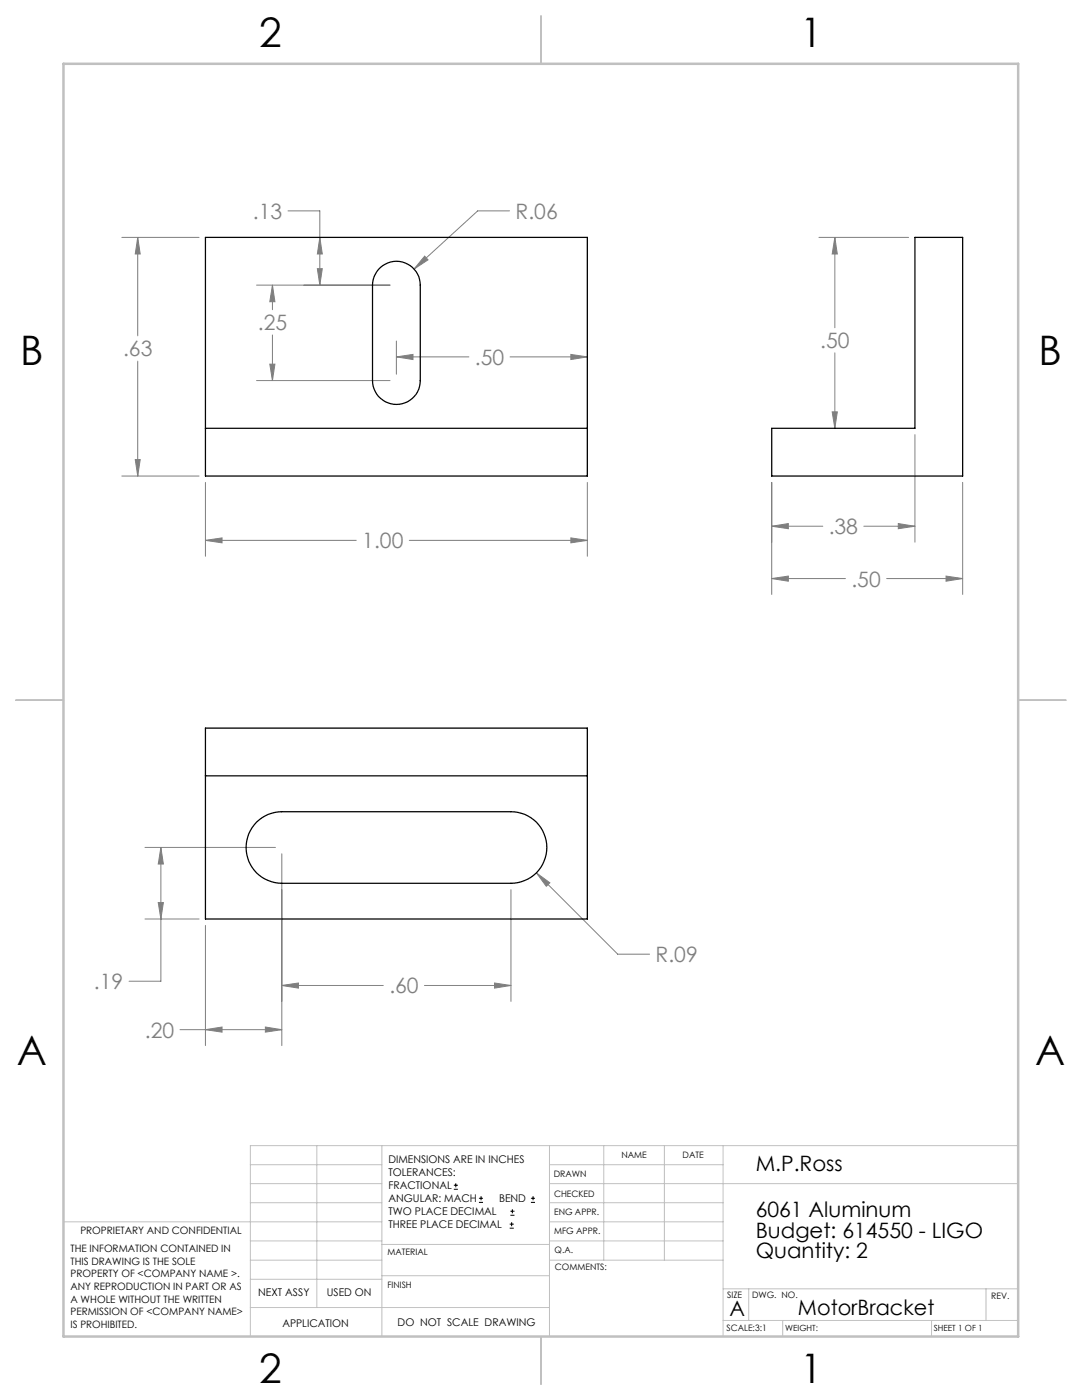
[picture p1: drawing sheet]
<svg xmlns="http://www.w3.org/2000/svg" width="216mm" height="279mm" viewBox="0 0 216 279" stroke-linecap="round" stroke-linejoin="round" font-family="sans-serif">
<g fill="none" stroke="#000" stroke-width=".2">
<path d="M90.6 237.3h.8M90.6 236.5h.8M90.9 236.1v.9M95.6 240h.8M95.6 239.1h.8M96 238.7v.8M105.9 240h.9M105.9 239.1h.9M106.4 238.7v.8M101.7 245.1h.8M101.7 244.3h.8M101.8 242.5h.9"/>
<path d="M101.8 241.7h.9M102.1 243.9v.8M102.2 241.3v.8"/>
</g>
<g fill="none" stroke="#808080" stroke-width=".2">
<path d="M24.3 47.4h15.4M27.5 47.4l.5 3.3h-1zM27.5 47.4v19.6M51.2 56.9h26.6M54.4 56.9l.5 3.3h-1.1zM54.4 56.9v4.9M57.5 42.1h6.3v14.8M63.3 53.6h1l-.5 3.3zM63.8 47.4l.5 3.3h-1zM84.7 51.1l.7 .8-2.8 1.8zM101.7 42.1h-6.4l-12.7 11.6M163.4 47.4h17.9"/>
<path d="M166.6 47.4l.5 3.3h-1zM166.6 47.4v18M27.5 72.1v22.9M51.2 76h26.6M53.8 72.7h1.1l-.5 3.3zM54.4 66.9v9.1M79.1 71.2l3.3-.5v1.1zM79.1 68.1v6.6M79.1 71.2h14.5M101.8 71.2h15.4M113.9 70.7l3.3 .5-3.3 .6zM166.6 70.4v15.1"/>
<path d="M24.3 95h15.4M27 91.7h1l-.5 3.3zM41 96.3v14.7M117.2 96.3v14.7M154 96.3v22.3M166.1 82.2h1l-.5 3.3zM182.6 86.7v21.5M192.1 96.3v22.3M41 107.8l3.3-.4v.9zM41 107.8h30.1M81.7 107.8h35.5M113.9 107.4l3.3 .4-3.3 .5z"/>
<path d="M154 115.5l3.3-.5v1zM154 105l3.3-.5v1zM154 115.5h14.7M154 105h10.2M172.4 105h10.2M176.9 115.5h15.2M179.2 104.5l3.4 .5-3.4 .5zM188.8 115l3.3 .5-3.3 .5zM28.9 169.1h26.1M32.1 169.1l.5 3.3h-1zM32.1 169.1v26.7h-6.3M56.2 170.4v38.3"/>
<path d="M102 177.6v22.2M107 174.2l2.7 2-.7 .7zM107 174.2l16.3 16.2h6.3M28.9 183.4h10.8M31.6 180.1h1l-.5 3.3zM41 184.7v24M56.2 196.7l3.3-.5v1zM56.2 196.7h20.3M84.7 196.7h17.3M98.7 196.2l3.3 .5-3.3 .5zM35.9 205.5h20.3M41 205.5l3.3-.5v1z"/>
<path d="M53 205l3.2 .5-3.2 .5z"/>
</g>
<g fill="none" stroke="#c0c0c0" stroke-width=".2">
<path d="M50 232.4h26.2M50 236.2h26.2M63.2 228.6v32.3M76.2 228.6v38.1M109.6 228.6v38.1M109.6 232.4h34.7M109.6 236.2h93.6M120.5 228.6v22.9M132.6 228.6v22.9M144.3 228.6v38.1M203.2 228.6h-153.2v38.1M12.7 243.8h63.5"/>
<path d="M50 251.5h26.2M50 240h26.2M50 247.7h26.2M50 255.3h26.2M76.2 254.6h33.4M76.2 248.4h33.4M109.6 251.5h34.7M109.6 243.8h34.7M109.6 240h34.7M109.6 247.7h34.7M144.3 257.2h58.9M149.4 257.2v6.3"/>
<path d="M196.7 257.2v6.3M50 260.9h59.6M144.3 263.5h58.9M156.2 263.5v3.2M185.9 263.5v3.2"/>
</g>
<path d="M108 3.2v9.5M3.1 139.7h9.6M203.2 139.7h9.5M108 266.7v9.6" fill="none" stroke="#c0c0c0" stroke-width=".25"/>
<path d="M12.7 12.7h190.5v254h-190.5z" fill="none" stroke="#c0c0c0" stroke-width=".5"/>
<path d="M41 107.8l3.3-.4v.9zM113.9 107.4l3.3 .4-3.3 .5zM27.5 47.4l.5 3.3h-1zM27 91.7h1l-.5 3.3zM84.7 51.1l-2.1 2.6 2.8-1.8zM54.4 56.9l.5 3.3h-1.1zM53.8 72.7h1.1l-.5 3.3zM63.3 53.6h1l-.5 3.3zM63.8 47.4l.5 3.3h-1zM79.1 71.2l3.3-.5v1.1zM113.9 70.7l3.3 .5-3.3 .6zM107 174.2l2 2.7 .7-.7zM32.1 169.1l.5 3.3h-1zM31.6 180.1h1l-.5 3.3zM56.2 196.7l3.3-.5v1zM98.7 196.2l3.3 .5-3.3 .5zM53 205l3.2 .5-3.2 .5zM41 205.5l3.3-.5v1zM154 115.5l3.3-.5v1zM188.8 115l3.3 .5-3.3 .5zM154 105l3.3-.5v1zM179.2 104.5l3.4 .5-3.4 .5zM166.6 47.4l.5 3.3h-1zM166.1 82.2h1l-.5 3.3z" fill="#808080"/>
<path d="M41 47.4h76.2v47.6h-76.2zM75.5 53.8a4.8 4.8 0 0 1 5.3-1.3 4.8 4.8 0 0 1 3.1 4.4v19.1a4.8 4.8 0 0 1-4.8 4.7 4.8 4.8 0 0 1-4.8-4.7v-19.1l.3-1.7zM182.6 47.4h9.5v47.6h-38.1v-9.5h28.6zM41 85.5h76.2M41 145.3h76.2v38.1h-76.2zM41 154.8h76.2M51.2 164.1a7.1 7.1 0 0 1 5-2.1h45.8a7.1 7.1 0 0 1 7.1 7.1 7.1 7.1 0 0 1-7.1 7.2h-45.8a7.1 7.1 0 0 1-6.6-4.4 7.1 7.1 0 0 1 1.6-7.8z" fill="none" stroke="#000" stroke-width=".25"/>
<g font-size="8.1">
<text x="51.7" y="9.3">2</text>
<text x="159.7" y="9.3">1</text>
<text x="4" y="72.8">B</text>
<text x="207.2" y="72.8">B</text>
<text x="3.3" y="212.5">A</text>
<text x="206.5" y="212.5">A</text>
<text x="51.7" y="276">2</text>
<text x="159.7" y="276">1</text>
</g>
<g font-size="4.2" fill="#808080">
<text x="50.4" y="43.7">.13</text>
<text x="102.9" y="43.7">R.06</text>
<text x="51.4" y="65.9">.25</text>
<text x="24.6" y="71.1">.63</text>
<text x="163.6" y="69.5">.50</text>
<text x="94.8" y="72.8">.50</text>
<text x="165.4" y="106.6">.38</text>
<text x="72.3" y="109.4">1.00</text>
<text x="169.9" y="117.1">.50</text>
<text x="18.7" y="197.4">.19</text>
<text x="130.8" y="192">R.09</text>
<text x="77.7" y="198.3">.60</text>
<text x="28.9" y="207.1">.20</text>
</g>
<g font-size="4.2">
<text x="150.8" y="233.8">M.P.Ross</text>
<text x="150.8" y="242.8">6061 Aluminum</text>
<text x="150.8" y="247">Budget: 614550 - LIGO</text>
<text x="150.8" y="251.1">Quantity: 2</text>
<text x="145.6" y="262.7">A</text>
<text x="159.2" y="262.4">MotorBracket</text>
</g>
<g font-size="2.1">
<text x="77.5" y="232.2">DIMENSIONS ARE IN INCHES</text>
<text x="77.5" y="234.7">TOLERANCES:</text>
<text x="77.5" y="237.3">FRACTIONAL</text>
<text x="77.5" y="239.9">ANGULAR: MACH</text>
<text x="99.6" y="239.9">BEND</text>
<text x="77.5" y="242.5">TWO PLACE DECIMAL</text>
<text x="77.5" y="245.1">THREE PLACE DECIMAL</text>
<text x="51.5" y="258.7">NEXT ASSY</text>
<text x="65.2" y="258.6">USED ON</text>
<text x="56.3" y="264.8">APPLICATION</text>
<text x="79.3" y="264.6">DO NOT SCALE DRAWING</text>
</g>
<g font-size="2">
<text x="14.1" y="249.9">THE INFORMATION CONTAINED IN</text>
<text x="16" y="246.3">PROPRIETARY AND CONFIDENTIAL</text>
<text x="14.1" y="252.4">THIS DRAWING IS THE SOLE</text>
<text x="14.1" y="254.9">PROPERTY OF &lt;COMPANY NAME &gt;.</text>
<text x="14.1" y="257.4">ANY REPRODUCTION IN PART OR AS</text>
<text x="14.1" y="260">A WHOLE WITHOUT THE WRITTEN</text>
<text x="14.1" y="262.5">PERMISSION OF &lt;COMPANY NAME&gt;</text>
<text x="14.1" y="265">IS PROHIBITED.</text>
</g>
<g font-size="1.8">
<text x="124" y="231.1">NAME</text>
<text x="136.2" y="231.1">DATE</text>
<text x="110.5" y="234.8">DRAWN</text>
<text x="110.5" y="238.9">CHECKED</text>
<text x="110.6" y="242.5">ENG APPR.</text>
<text x="77.3" y="250.5">MATERIAL</text>
<text x="110.6" y="246.3">MFG APPR.</text>
<text x="110.7" y="250">Q.A.</text>
<text x="77.3" y="257">FINISH</text>
<text x="110.7" y="253.5">COMMENTS:</text>
<text x="145.1" y="259">SIZE</text>
<text x="150.1" y="259.1">DWG. NO.</text>
<text x="197.8" y="259.2">REV.</text>
<text x="145" y="265.7">SCALE:3:1</text>
</g>
<g font-size="1.7">
<text x="156.7" y="265.7">WEIGHT:</text>
<text x="186.3" y="265.7">SHEET 1 OF 1</text>
</g>
</svg>
